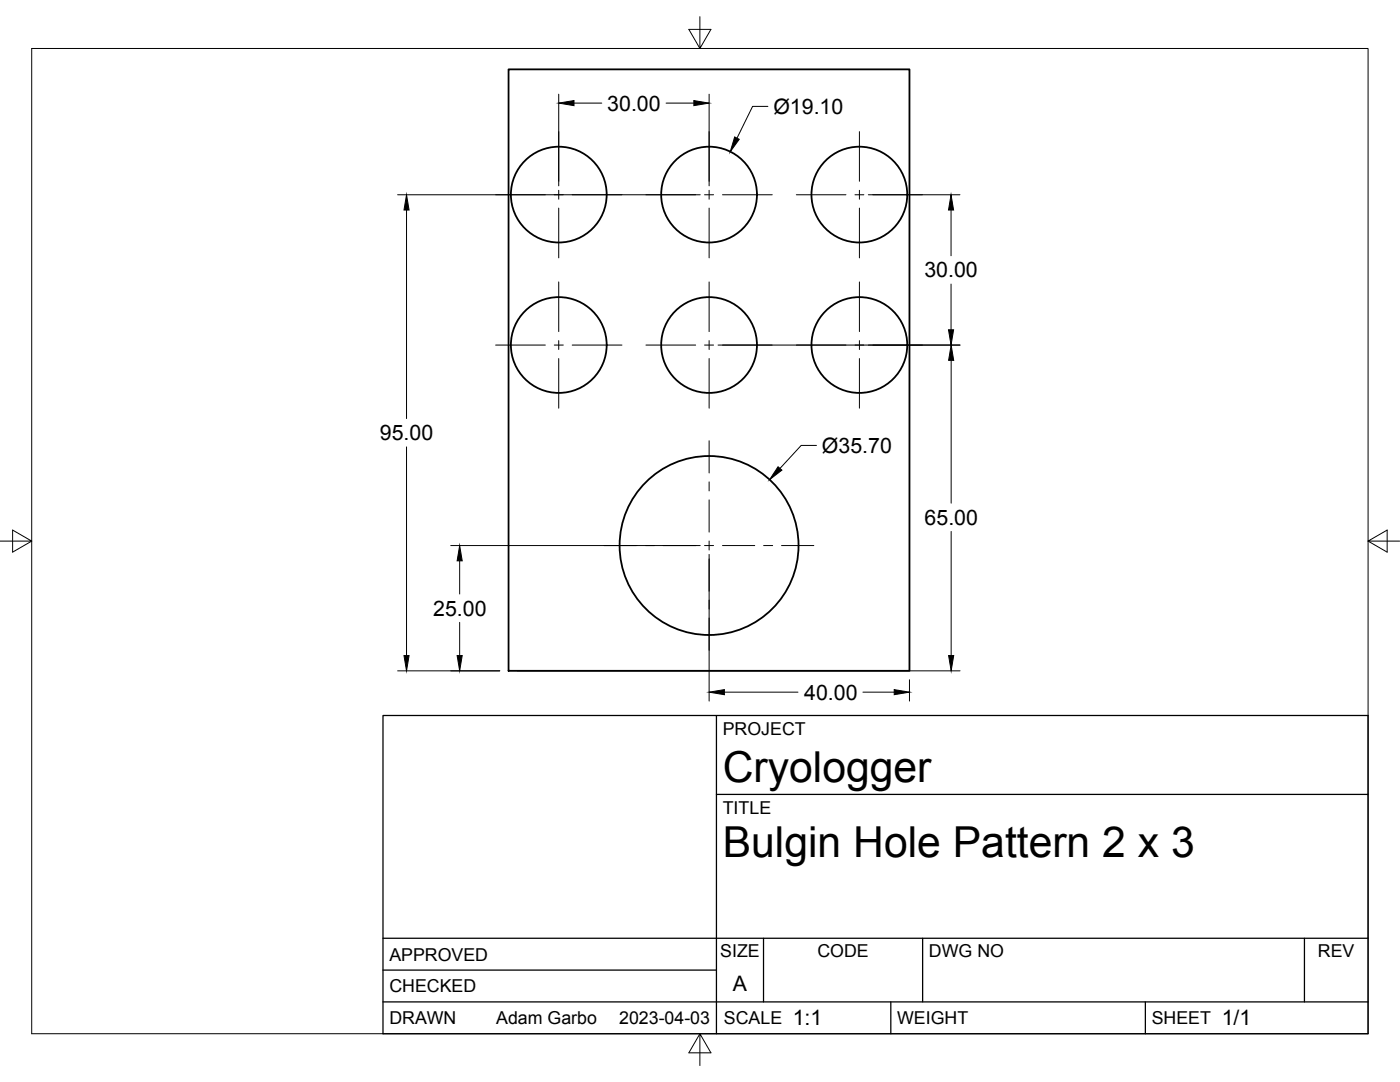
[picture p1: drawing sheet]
<svg xmlns="http://www.w3.org/2000/svg" width="279mm" height="216mm" viewBox="0 0 279 216" stroke-linecap="round" stroke-linejoin="round" font-family="sans-serif">
<!-- layer: Visible -->
<g fill="none" stroke="#000" stroke-width=".36">
<path d="M101.5 13.8h80v120.1h-80z"/>
<circle cx="111.5" cy="38.8" r="9.6"/>
<circle cx="141.5" cy="38.8" r="9.6"/>
<circle cx="171.5" cy="38.8" r="9.6"/>
<circle cx="111.5" cy="68.8" r="9.6"/>
<circle cx="141.5" cy="68.8" r="9.6"/>
<circle cx="171.5" cy="68.8" r="9.6"/>
<circle cx="141.5" cy="108.8" r="17.9"/>
</g>
<!-- layer: Border -->
<path d="M6.3 9.7h266.7v196.6h-266.7zM139.7 3.3v6.4l2.2-3.8h-4.4l2.2 3.8M0 108h6.3l-3.8-2.2v4.4l3.8-2.2M273 108l3.8 2.2v-4.4l-3.8 2.2h6.4M139.7 206.3l-2.2 3.8h4.4l-2.2-3.8v6.3" fill="none" stroke="#000" stroke-width=".2"/>
<!-- layer: Titleblock -->
<path d="M76.4 142.8h196.6v63.5h-196.6zM143 158.5h130M143 142.8v63.5M76.4 199.9h196.6M76.4 193.6h66.6M76.4 187.2h196.6M152.4 187.2v12.7M177.8 199.9v6.4M184.1 187.2v12.7M228.6 199.9v6.4M260.3 187.2v12.7" fill="none" stroke="#000" stroke-width=".25"/>
<!-- layer: FD_Dimensions -->
<g fill="none" stroke="#000" stroke-width=".2">
<path d="M111.5 18.8v18.3M141.5 18.8v18.3M79.4 38.9h60.3M114.6 20.6h5.5M132.9 20.6h5.6M153.2 21.2h-3l-3.1 6.4M173.3 38.9h18.3M81.1 41.9v41.6M189.8 41.9v9.1M189.8 56.7v9.1M143.3 68.9h48.3M189.8 71.9v28.5"/>
<path d="M81.1 89.2v41.6M162.9 88.9h-3l-4.2 4.6M90 108.9h49.7M91.7 111.9v6.6M141.5 110.6v29.3M189.8 106v24.8M79.4 133.9h20.3M91.7 124.2v6.6M103.3 133.9h88.3M144.6 138.1h14.7M172.2 138.1h6.3M181.5 135.6v4.3"/>
</g>
<g fill="#000" stroke="#000" stroke-width=".2">
<path d="M111.5 20.6l3.1-.5v1zM138.5 20.1l3 .5-3 .5zM146.6 27.3l.9 .5-1.8 2.5zM81.1 38.9l.5 3h-1zM189.8 38.9l.5 3h-1zM189.3 65.8h1l-.5 3.1zM189.8 68.9l.5 3h-1zM155.3 93.1l.7 .7-2.4 1.9zM91.7 108.9l.5 3h-1zM80.6 130.8h1l-.5 3.1zM91.2 130.8h1l-.5 3.1zM141.5 138.1l3.1-.5v1z"/>
<path d="M178.5 137.6l3 .5-3 .5zM189.3 130.8h1l-.5 3.1z"/>
</g>
<!-- layer: Smart Centers -->
<g fill="none" stroke="#000" stroke-width=".2">
<path d="M98.9 38.9h9.9M110.6 38.9h1.8M111.5 26.3v9.9M111.5 38v1.8M114.2 38.9h9.9M128.9 38.9h9.9M140.6 38.9h1.8M141.5 26.3v9.9M141.5 38v1.8M144.2 38.9h9.9M158.9 38.9h9.9M170.6 38.9h1.8"/>
<path d="M171.5 26.3v9.9M171.5 38v1.8M174.2 38.9h9.9M111.5 41.5v10M111.5 56.3v9.9M141.5 41.5v10M141.5 56.3v9.9M171.5 41.5v10M171.5 56.3v9.9M98.9 68.9h9.9M110.6 68.9h1.8M111.5 68v1.7"/>
<path d="M111.5 71.5v9.9M114.2 68.9h9.9M128.9 68.9h9.9M140.6 68.9h1.8M141.5 68v1.7M141.5 71.5v9.9M144.2 68.9h9.9M158.9 68.9h9.9M170.6 68.9h1.8M171.5 68v1.7M171.5 71.5v9.9M174.2 68.9h9.9"/>
<path d="M141.5 87.9v6.5M141.5 96.2v1.8M141.5 99.7v6.5M120.6 108.9h6.4M128.8 108.9h1.8M132.4 108.9h6.4M140.6 108.9h1.8M141.5 108v1.7M141.5 111.5v6.5M141.5 119.7v1.8M144.2 108.9h6.4M152.4 108.9h1.8"/>
<path d="M156 108.9h6.4M141.5 123.3v6.5"/>
</g>
<g font-size="8.5">
<text x="144.3" y="156">Cryologger</text>
<text x="144.3" y="171">Bulgin Hole Pattern 2 x 3</text>
</g>
<g font-size="4.3">
<text x="121.2" y="22.1">30.00</text>
<text x="154.3" y="22.7">Ø19.10</text>
<text x="184.5" y="55.4">30.00</text>
<text x="75.8" y="87.8">95.00</text>
<text x="164" y="90.3">Ø35.70</text>
<text x="184.5" y="104.7">65.00</text>
<text x="86.4" y="122.9">25.00</text>
<text x="160.5" y="139.6">40.00</text>
<text x="146.3" y="197.7">A</text>
<text x="158.2" y="204.6">1:1</text>
<text x="243.8" y="204.6">1/1</text>
</g>
<g font-size="3.5">
<text x="144.3" y="146.6">PROJECT</text>
<text x="144.3" y="162.3">TITLE</text>
<text x="77.7" y="191.7">APPROVED</text>
<text x="143.7" y="191">SIZE</text>
<text x="163.1" y="191">CODE</text>
<text x="185.4" y="191">DWG NO</text>
<text x="263" y="191">REV</text>
<text x="77.7" y="198">CHECKED</text>
<text x="77.7" y="204.4">DRAWN</text>
<text x="99" y="204.4">Adam Garbo</text>
<text x="123.6" y="204.4">2023-04-03</text>
<text x="144.5" y="204.4">SCALE</text>
<text x="179" y="204.4">WEIGHT</text>
<text x="229.8" y="204.4">SHEET</text>
</g>
</svg>
